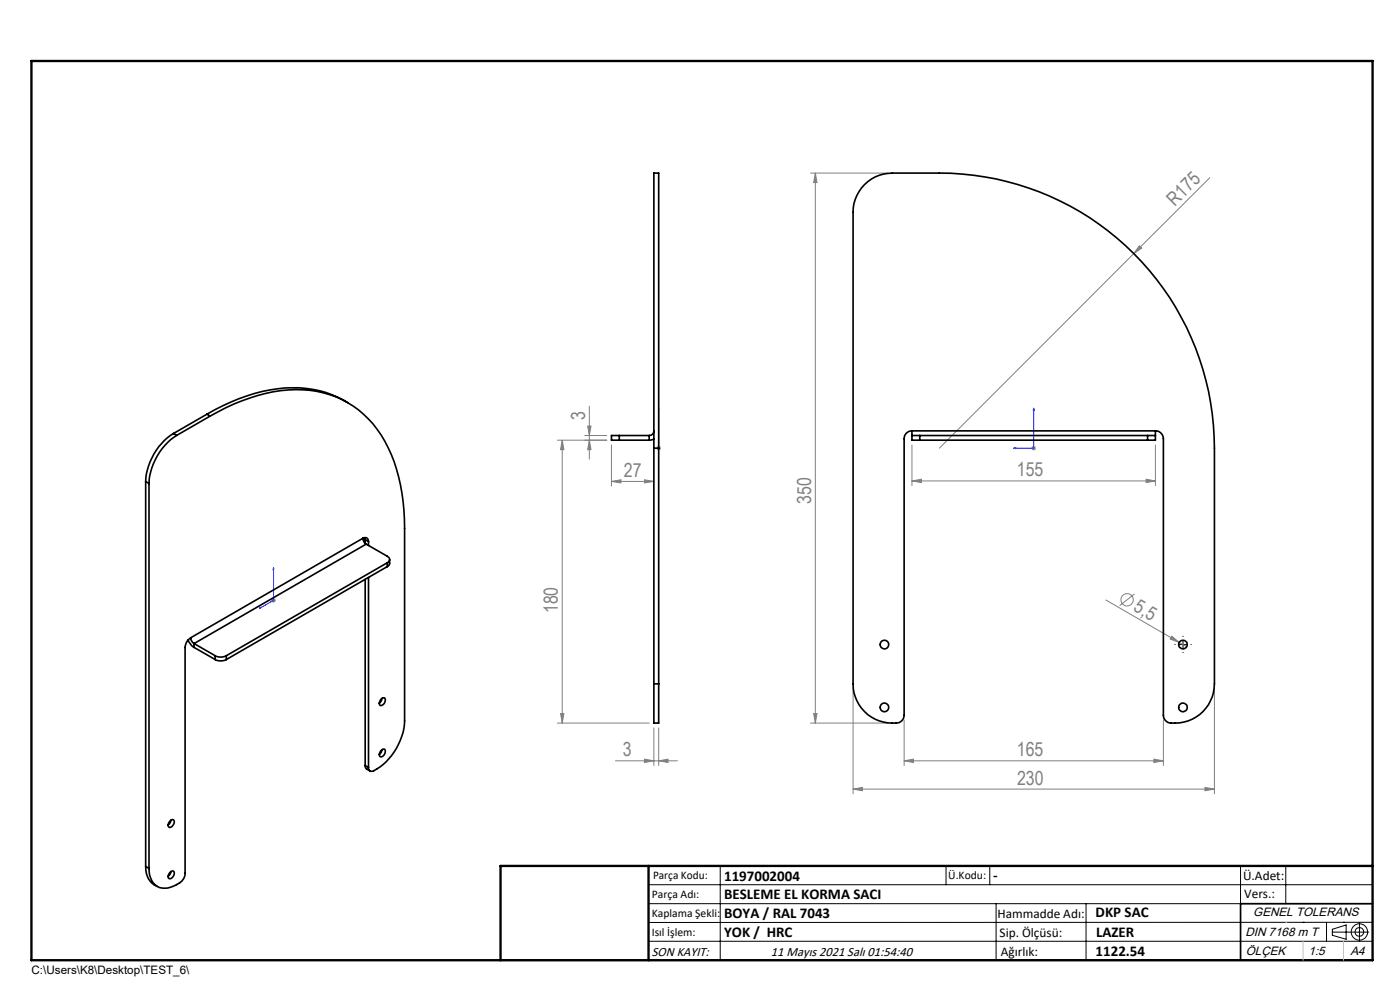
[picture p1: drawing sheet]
<svg xmlns="http://www.w3.org/2000/svg" width="297mm" height="210mm" viewBox="0 0 297 210" stroke-linecap="round" stroke-linejoin="round" font-family="sans-serif">
<g fill="none" stroke="#808080" stroke-width=".21">
<path d="M171.9 36.7h16.4M173 36.7l.3 2h-.7zM173 36.7v116.7M256.6 37.7l-57.3 57.4M241.7 52.1l.5 .5-1.7 1.2zM118.3 93.4h10.4M119.3 93.4v60M119.3 93.4l.3 2h-.7zM124 92.4h4.7M124.7 90.4h.7l-.4 2zM125 86.2v11.2M125 93.4l.4 2h-.7z"/>
<path d="M129.7 94.4v8.7M139.2 95.1h1M139.4 94.7l.7 .7M139.7 94.5v1.1M140.1 94.7l-.7 .7M193.5 94.4v8.6M218.8 95.1h1M218.9 94.7l.7 .7M219.3 94.5v1.1M219.6 94.7l-.7 .7M245.1 94.4v8.6M129.7 102.1l2-.3v.6z"/>
<path d="M129.7 102.1h9M136.7 101.8l2 .3-2 .3zM193.5 102l2-.3v.7zM193.5 102h51.6M243.1 101.7l2 .3-2 .4zM57.5 127.3h1M57.6 127l.8 .7M58 126.8v1M58.4 127l-.8 .7M234.6 127.3l17.1 9.9M240.7 126l-3.2 2.5M248.6 135l1.6 1.3-2-.7z"/>
<path d="M118.3 153.4h19.4M118.9 151.4h.7l-.3 2zM138.7 154.4v8M139.7 154.4v8M171.9 153.4h16.4M172.6 151.4h.7l-.3 2zM181 146v22.4M191.8 152.7v9.7M246.8 152.7v9.7M257.6 146v22.4M130.6 161.4h13.1M136.7 161l2 .4-2 .3z"/>
<path d="M139.7 161.4l2-.4v.7zM181 167.4l2-.4v.7zM181 167.4h76.6M191.8 161.4l2-.4v.7zM191.8 161.4h55M244.8 161l2 .4-2 .3zM255.6 167l2 .4-2 .3z"/>
<circle cx="239.1" cy="127.2" r="1.3"/>
</g>
<g fill="none" stroke="#000" stroke-width=".21">
<path d="M250.1 136.7h1.7M251 135.9v1.6M137.6 187.7h153.6M137.6 191.7h153.6M137.6 199.7h153.6M152.8 183.7v20M200.7 183.7v4M210 183.7v4M211.3 191.7v12M230.4 191.7v12M263.2 183.7v20M272.8 183.7v8"/>
<path d="M276.4 195.6h.1M281.4 195.6v4.1M282.6 197.7h7.8M282.6 197.1l3-.9v3l-3-.8zM285 195.6h.1M288.4 195.8v3.8M291.2 195.6l-153.6 .1"/>
<circle cx="288.4" cy="197.7" r="1.74"/>
<circle cx="288.4" cy="197.7" r=".93"/>
</g>
<path d="M139.7 95v.2zM139.7 86.6v.4v-.4M139.7 95.1h.1M139.7 86.6v8.5M215.1 95.1l.4-.1v.2zM219.3 86.6l.1 .4h-.2zM219.3 86.6v8.5h-4.2M55 129.1l.3-.3v.2zM58 120.4l.1 .3-.2 .1zM58 120.4v6.9l-3 1.8" fill="none" stroke="#00f" stroke-width=".21"/>
<path d="M249.3 136.7h-.1M251 135h.1M251 138.4v.1M252.6 136.7h.1" fill="none" stroke="#000" stroke-width=".21" stroke-dasharray="15.2 1.3 1.3 1.3"/>
<path d="M291.2 191.7h-28v12M106.2 203.7h185" fill="none" stroke="#000" stroke-width=".35"/>
<path d="M6.7 12.9h284.5v190.8h-284.5zM137.6 183.7v20M291.2 183.7h-185v20" fill="none" stroke="#000" stroke-width=".5"/>
<path d="M272.8 195.6h.1M276.4 199.7v4M285 199.7v4" fill="none" stroke="#c0c0c0" stroke-width=".21"/>
<g fill="#00f">
<path d="M215.1 95.1l.4 .1v-.2zM219.3 86.6l-.1 .4h.2z"/>
<path d="M139.7 95v.2zM139.7 86.6v.4z"/>
<path d="M55 129.1l.3-.1v-.2zM58 120.4l-.1 .4 .2-.1z"/>
</g>
<g fill="#808080">
<path d="M248.6 135l1.6 1.3-2-.7z"/>
<path d="M241.7 52.1l.5 .5-1.7 1.2z"/>
<path d="M139.7 161.4l2-.4v.7zM136.7 161l2 .4-2 .3z"/>
<path d="M181 167.4l2-.4v.7zM255.6 167l2 .4-2 .3zM191.8 161.4l2-.4v.7zM244.8 161l2 .4-2 .3zM193.5 102l2-.3v.7zM243.1 101.7l2 .3-2 .4z"/>
<path d="M129.7 102.1l2-.3v.6zM136.7 101.8l2 .3-2 .3z"/>
<path d="M125 93.4l.4 2h-.7zM124.7 90.4h.7l-.4 2z"/>
<path d="M173 36.7l.3 2h-.7zM172.6 151.4h.7l-.3 2z"/>
<path d="M119.3 93.4l.3 2h-.7zM118.9 151.4h.7l-.3 2z"/>
</g>
<g fill="none" stroke="#000" stroke-width=".35">
<path d="M36.8 92a13 13 0 0 0-5.9 10.2M36.8 92l.7 .3M37.5 92.3a13.1 13.1 0 0 0-5.9 10.2M43.9 87.9l.7 .4M43.9 87.9l-7.1 4.1M44.6 88.3a36.6 36.6 0 0 1 19.6-5.6 20.9 20.9 0 0 1 18.8 13.7 40.4 40.4 0 0 1 2.8 15.7v40.8a12.6 12.6 0 0 1-6.9 10.7l-.5-.2-.2-.6M44.6 88.3l-7.1 4M73.7 85.4a23.2 23.2 0 0 0-18.1-2.4l-4.9 1.6-3.4 1.5-3.4 1.8M131.4 92.4h-1.7v1h1.7M131.4 93.4h6.3M131.4 92.4h6.3M131.4 92.4v1"/>
<path d="M137.7 92.4v1M138.7 95.1v-58.4h1v58.4M138.7 93.1l-1 .3M138.7 91.4a.96 .96 0 0 1-1 1M138.7 95.1h1M138.7 95.1v50M139.7 95.1v50M193.5 92.4v1h1.6M193.5 92.4h1.6M193.5 91.4v1M193.5 91.4a1.63 1.63 0 0 0-1.7 1.7v58.6a1.88 1.88 0 0 1-2.5 1.7 8.3 8.3 0 0 1-8.3-8.3v-100.1a8.3 8.3 0 0 1 8.3-8.3 101.2 101.2 0 0 1 17.2 .5 58.3 58.3 0 0 1 51.1 57.9v50a8.3 8.3 0 0 1-9.8 8.2l-.7-.7-.3-.9v-58.6a1.69 1.69 0 0 0-1.7-1.7M193.5 91.4h51.6"/>
<path d="M195.1 93.4h48.4M195.1 92.4v1M195.1 92.4h48.4M243.5 92.4h1.6M243.5 92.4v1M245.1 92.4v1h-1.6M245.1 91.4v1M30.9 102.2l.7 .3M30.9 102.2v81.6M31.6 102.5v81.7M77 114.2a.74 .74 0 0 1 .8-.1 .74 .74 0 0 1 .4 .8M77 114.2a1.6 1.6 0 0 0 .7 1.2"/>
<path d="M77 114.2l-36.5 21.1M77.4 114l.1 .5M77.5 114.5l.7 .4M77.5 114.5v.7M77.7 115.4l4.5 2.6a.73 .73 0 0 1 .5 .7 .73 .73 0 0 1-.5 .7M77.7 115.4l-36.5 21.1M78.2 114.9v.8M82.2 119.4l-34.2 19.7M82.2 119.4v.8M82.7 118.7l-.1 1-.4 .5M39.9 135.7l.7 1.2 .6 .4M40.5 135.3a2.61 2.61 0 0 0-1.2 2v47.9a3.1 3.1 0 0 1-2.4 2.8 3.4 3.4 0 0 1-5.3-3v-.8"/>
<path d="M40.5 135.3a1.6 1.6 0 0 0 .7 1.2M41.2 136.5l4.4 2.6M41.2 136.5v.8M41.2 137.3l4.4 2.6M45.6 139.1a2.62 2.62 0 0 0 2.4 0M45.6 139.9a2.62 2.62 0 0 0 2.4 0M45.6 139.1v.8M48 139.1v.8M77.5 122.9v39.5M78.2 122.5v40.3M82.2 120.2l-34.2 19.7M81 148.2a.47 .47 0 0 1 .7 0 1.05 1.05 0 0 1-1.1 1.4l-.1-.7z"/>
<path d="M81 159.1l.4-.2a.89 .89 0 0 1-.2 1.5 .42 .42 0 0 1-.7-.1v-.5zM81.1 148.1l-.2 .6-.4 .4M81.1 159l-.2 .6-.4 .4M138.7 145.1v8.3h1v-8.3M138.7 145.1h1M36.2 174.1a.45 .45 0 0 1 .5-.2 .45 .45 0 0 1 .3 .5l-.4 .8a.52 .52 0 0 1-.9 .1v-.5zM36.3 174l-.6 1M77.5 162.4l.1 .6 .9 .5M77.5 162.4l.7 .4M30.9 183.8a4.1 4.1 0 0 0 2.4 4.2M30.9 183.8l.7 .4M36.2 185a.49 .49 0 0 1 .7-.1 .49 .49 0 0 1 0 .7l-.3 .5a.52 .52 0 0 1-.9 .1v-.5z"/>
<path d="M36.3 184.9l-.2 .6-.4 .4"/>
<circle cx="187.6" cy="136.7" r=".91"/>
<circle cx="251" cy="136.7" r=".91"/>
<circle cx="187.6" cy="150.1" r=".91"/>
<circle cx="251" cy="150.1" r=".91"/>
</g>
<g font-size="4.1" fill="#808080">
<text x="249.2" y="43.8" transform="rotate(-45 249.2 43.8)">R175</text>
<text x="124.1" y="89" transform="rotate(-90 124.1 89)">3</text>
<text x="132.4" y="101.2">27</text>
<text x="215.7" y="101.1">155</text>
<text x="172.1" y="106.9" transform="rotate(-90 172.1 106.9)">350</text>
<text x="118.4" y="130.1" transform="rotate(-90 118.4 130.1)">180</text>
<text x="240.3" y="129.5" transform="rotate(30 240.3 129.5)">5,5</text>
<text x="132.2" y="160.4">3</text>
<text x="215.7" y="160.4">165</text>
<text x="215.8" y="166.4">230</text>
</g>
<g font-size="3.2">
<text x="153.6" y="186.8">1197002004</text>
<text x="153.6" y="190.8">BESLEME EL KORMA SACI</text>
<text x="210.7" y="186.6">-</text>
<text x="153.6" y="194.8">BOYA / RAL 7043</text>
<text x="232.4" y="194.5">DKP SAC</text>
<text x="153.6" y="198.8">YOK / HRC</text>
<text x="232.4" y="202.8">1122.54</text>
<text x="232.5" y="198.8">LAZER</text>
</g>
<g font-size="2.8">
<text x="263.7" y="186.7">Ü.Adet:</text>
<text x="263.9" y="190.5">Vers.:</text>
<text x="211.6" y="194.8">Hammadde Adı:</text>
<text x="138.3" y="202.8">SON KAYIT:</text>
<text x="163.6" y="202.8">11 Mayıs 2021 Salı 01:54:40</text>
<text x="212.1" y="198.7">Sip. Ölçüsü:</text>
<text x="212.3" y="202.7">Ağırlık:</text>
</g>
<g font-size="2.6">
<text x="265.9" y="194.4">GENEL TOLERANS</text>
<text x="264.2" y="198.5">DIN 7168 m T</text>
<text x="264.3" y="202.6">ÖLÇEK</text>
<text x="277.6" y="202.6">1:5</text>
<text x="286.5" y="202.6">A4</text>
</g>
<g font-size="2.5">
<text x="138.3" y="190.5">Parça Adı:</text>
<text x="138.5" y="186.5">Parça Kodu:</text>
<text x="201.2" y="186.5">Ü.Kodu:</text>
<text x="138.3" y="194.5">Kaplama Şekli:</text>
<text x="138.3" y="198.6">Isıl İşlem:</text>
<text x="6.7" y="206.7">C:\Users\K8\Desktop\TEST_6\</text>
</g>
</svg>
